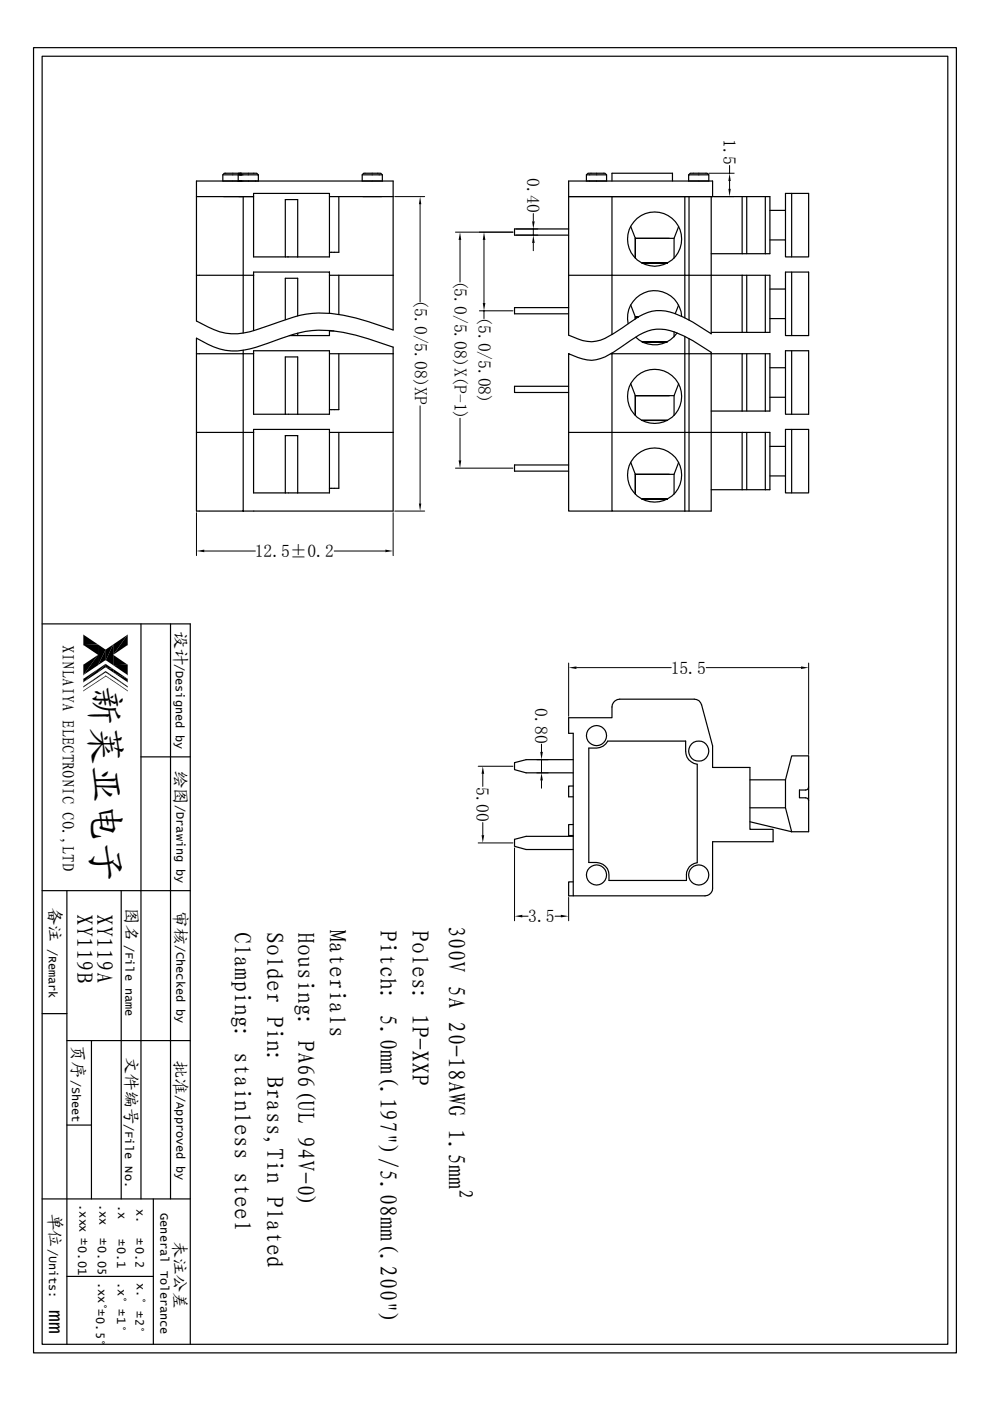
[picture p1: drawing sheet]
<svg xmlns="http://www.w3.org/2000/svg" width="210mm" height="297mm" viewBox="0 0 210 297" stroke-linecap="round" stroke-linejoin="round" font-family="sans-serif">
<g fill="none" stroke="#000" stroke-width=".25">
<path d="M7.1 10.1h195.7v276.7h-195.7zM8.9 11.9h192.1v273.1h-192.1zM41.7 38.4h41.7v31.6a53.3 53.3 0 0 0-13.3-3.6 21.9 21.9 0 0 0-10.6 1.7 38 38 0 0 1-9.1 2.7 11.3 11.3 0 0 1-6.3-1.5l-2.4-1.2zM47.2 37.1h7.6v1.3M50.8 36.7l-.3 .4v1.3M54.8 37.1l-.4-.4h-6.9l-.3 .4v1.3M76.8 38.4v-1.3l.3-.4h3.6l.4 .4v1.3M76.8 37.1h4.3M124.3 38.4v-1.3l.4-.4h3.6l.3 .4v1.3M124.3 37.1h4.3M129.8 38.4v-1.7h12.8v1.7M146 37.1l.3-.4h3.6l.4 .4v1.3"/>
<path d="M150.3 37.1h-4.3v1.3M41.7 41.7h12.1zM41.7 58.4h12.1M47.4 41.7h6.4M51.6 41.7v28.9M53.8 41h16v13.5h-16zM60.5 54.5v-12.2h2.6v12.2M69.8 41.7h13.6zM69.8 58.4h13.6M71.8 41.7v11.8h-2M71.8 58.4v8.3M77 41.7h3.9"/>
<path d="M120.6 41.7h42.6v12.1h-12.4M120.6 58.4h42.6v12.1h-12.4M120.6 48.5h-11.5v1.4h11.5M129.8 41.7v29.2M133.7 48l1 2.5v4.2v-4.2h8.2M134.7 50.5h7.2M136.1 55.8h5.4M143.9 48l-1 2.5v4.2M145.2 41.7v25.7M146.1 41.7v26.1M150.8 41.7v29.1a26.4 26.4 0 0 0-9.7-4.9 8.8 8.8 0 0 0-7.4 2.4 30.3 30.3 0 0 1-6.4 3.8 6.5 6.5 0 0 1-4.7-.2l-2-.8v-32.7h30.5v3.3M157.4 41.7v12.1"/>
<path d="M157.4 58.4v12.1M158.3 41.7v12.1M158.3 58.4v12.1M162.3 41.7v12.1M162.3 58.4v12.1M163.2 44.6h3.3v6.3M163.2 50.9h3.3M166.5 44.6v-3.6h1.4v13.5M167.9 41h3.5v13.5h-4.9v-3.6M167.9 57.7v13.4M41.7 71.7a14.3 14.3 0 0 0 8.7 2.7 23.5 23.5 0 0 0 6.5-1.6 35.6 35.6 0 0 1 9.3-2.7 28.1 28.1 0 0 1 11.9 1.7l5.3 1.8v34.8h-41.7zM41.7 75h12.1"/>
<path d="M51.6 74.2v34.2M53.8 74.4h16v13.4h-16zM63.1 67v-8h-2.6v8.8M63.1 70.6v.5M69.8 66.4v-8.7h-16v12.4M69.8 70.1v1h-8.5M69.8 75h13.6M69.8 70.2h1M71.8 75v11.9h-2M120.6 75h.1M120.6 65.2h-11.5v1.3h11.5M129.5 75h33.7v12.2h-12.4"/>
<path d="M129.8 74.9v33.5h15.4M133.7 64.7l1 2.5v.4v-.4h.6h-.6M136.1 72.5h5.4M142.9 70.3v1.1M143.6 70.6a5.7 5.7 0 0 1-8.8 .9M143.9 64.7l-.7 1.8M144.5 67a5.7 5.7 0 0 0-6.5-5.3 5.7 5.7 0 0 0-4.8 6.9M145.2 71.3v37.1M146.1 71.8v36.6M157.4 75v12.2M158.3 75v12.2M162.3 75v12.2"/>
<path d="M163.2 61.3h3.3v-3.6h4.9v13.4h-4.9v-3.6h-3.3M163.2 78h3.3v9.8h4.9v-13.4h-4.9v3.6M166.5 61.3v6.2M167.9 74.4v13.4M41.7 91.7h12.1M53.8 91h16v13.5h-16zM60.5 87.8v-12.1h2.6v12.1M69.8 91.7h13.6M71.8 91.7v11.8h-2M120.6 91.7v-16.7a10.2 10.2 0 0 0 5.8 1.3 12.8 12.8 0 0 0 5.5-2.9 17.4 17.4 0 0 1 6.4-3.5 10 10 0 0 1 6.6 1.3l2 1 3.9 2.5v33.7h-5.6M120.6 91.7v16.7h9.2M120.6 91.7h42.6v12.1h-12.4"/>
<path d="M120.6 81.9h-11.5v1.3h11.5M120.6 98.6h-11.5v1.3h11.5M133.7 81.4l1 2.5v4.2v-4.2M133.7 98l1 2.6v4.2v-4.2M136.1 89.1h5.4M141.9 83.9h-7.2h8.2M143.9 81.4l-1 2.5v4.2M143.9 98l-1 2.6v4.2M157.4 91.7v12.1M158.3 91.7v12.1M162.3 91.7v12.1M163.2 94.6h3.3v6.3"/>
<path d="M163.2 84.2h3.3M166.5 94.6v-3.6h4.9v13.5h-4.9v-3.6M167.9 91v13.5M60.5 104.5v-12.1h2.6v12.1M136.1 105.8h5.4M141.9 100.6h-7.2h8.2M163.2 100.9h3.3M8.9 132.3h31.4v152.7M29.9 132.3v121.9M36.2 132.3v121.9M120.6 152.2h9.2v-2.3a1.7 1.7 0 0 1 1.6-1.7h15.8a1.55 1.55 0 0 1 1.6 1.3l2.3 8.6v4.6h7.9v13.1h4.9v2.7h-12.8v9.8a1.61 1.61 0 0 1-1.6 1.6h-28v-34.4h-.9zM124.8 158.6a3.6 3.6 0 0 0 4.1-1.5h16.5a4.8 4.8 0 0 0 .6 4l1.2 .8 .6 .1v20.9a2.54 2.54 0 0 0-2.3 2.6v1.2h-16.4a3.2 3.2 0 0 0-1.3-3.5l-1.3-.3h-1.7z"/>
<path d="M29.9 160.5h10.4M121.5 174.8h-.9v2.4h.9M121.5 166.7h-.9v2.2h.9M121.5 177.3h-10l-2.4 .7v1.4l2.4 .7h10M121.5 161.1h-10l-2.4 .6v1.5l2.4 .7h10M159 174.2l8.9 2.1M159 171.3h7.5M159 165.3h7.5M166.5 171.3v-6l1.4-5h3.5v16h-3.5M166.5 171.3l1.4 5M171.4 166.8l-.2 .6-1.7 .1v1.6l1.7 .1 .2 .6M8.9 188.8h31.4"/>
<path d="M14.2 188.8v96.2M25.7 188.8v65.4M121.5 187h-.9v2.9h.9M8.9 214.9h5.3M14.2 238.5h5.2M14.2 220.6h26.1M19.4 220.6v33.6M8.9 254.2h31.4M32.5 254.2v30.8M14.2 270.6h18.3"/>
<circle cx="138.8" cy="50.7" r="5.8"/>
<circle cx="138.8" cy="84" r="5.7"/>
<circle cx="138.8" cy="100.7" r="5.7"/>
<circle cx="126.5" cy="156" r="2.14"/>
<circle cx="148.1" cy="159.2" r="2.12"/>
<circle cx="126.5" cy="185.5" r="2.14"/>
<circle cx="148.1" cy="185.5" r="2.14"/>
</g>
<g fill="none" stroke="#000" stroke-width=".21">
<path d="M150.3 36.7h5.4M154.7 35.1v1.6M154.7 38.4v1.6M83.7 41.7h6.3M89.1 43.3v20.7M96.6 49.2h12.2M97.5 50.9v8.9M102.6 50.9v13.3M109.4 49.9h4.6M109.4 48.5h4.6M113.1 45.3v1.6M113.1 48.5v1.4"/>
<path d="M113.1 51.5v1.7M151.4 41.7h4.3M101.6 65.9h7.2M102.6 65.9v1.6M89.1 86v20.8M96.6 99.3h12.2M97.5 88.7v8.9M41.7 108.7v9.1M43.3 116.8h10.8M70.9 116.8h10.8M83.4 108.7v9.1M83.7 108.4h6.3"/>
<path d="M17.7 134.6v2.2M22.4 137.7v2.3M27.1 134.6v2.2M17.7 140.9v2.2M27.1 140.9v2.2M114.8 157.8v1.6M120.6 140.6v11.3M122.2 141.5h20.1M149.7 141.5h20.1M171.4 140.6v19.4M101.4 162.5h7.4M101.4 178.7h7.4"/>
<path d="M102.4 164.1v2.6M102.4 174.4v2.7M109.1 179.8v15.4M113.8 163.9h2.4M113.8 161.1h2.4M114.8 161.1v2.8M114.8 165.5v1.6M110.7 194.3h1.3M117.7 194.3h1.2M120.6 190.3v4.9"/>
</g>
<g fill="#000">
<path d="M154.7 36.7l.2 1.7h-.5zM89.1 41.7l.2 1.6h-.5zM97.5 49.2l.3 1.7h-.6zM102.6 49.2l.3 1.7h-.5zM113.1 49.9l.3 1.6h-.6zM112.8 46.9h.6l-.3 1.6zM154.4 40h.5l-.2 1.7zM102.4 64.2h.5l-.3 1.7zM97.2 97.6h.6l-.3 1.7zM41.7 116.8l1.6-.3v.6zM81.7 116.5l1.7 .3-1.7 .3zM88.8 106.8h.5l-.2 1.6z"/>
<path d="M17.7 134.6l3.1 2-3.1 .2zM17.7 136.8l3.1-.2v2.2zM17.7 140.9l3.1-2.1-3.1 4.3zM20.8 138.8v2.2l-3.1 2.1zM20.8 136.6l1.6 1.1-1.6 3.3zM22.4 137.7v2.2l-1.6 1.1zM22.4 137.7l1.6-1.1-1.6 3.4zM24 136.6v4.4l-1.6-1zM24 136.6l3.1-2-3.1 4.2zM27.1 134.6v2.2l-3.1 2zM17.7 143.9v.7zM17.7 145.5v.2z"/>
<path d="M17.7 146.4v.1zM17.7 143.9l3.1-2.1-3.1 2.8zM17.7 144.6l3.1-2.8v.8zM17.7 145.5l3.1-2.1-3.1 2.3zM17.7 145.7l3.1-2.3v.3zM17.7 146.4l3.1-2.1-3.1 2.2zM17.7 146.5l3.1-2.2v.2zM20.8 141.8l1.6-1.1-1.6 1.9zM22.4 140.7v.8l-1.6 1.1zM20.8 143.4l1.6-1.1-1.6 1.4zM20.8 143.7l1.6-1.4v.3zM20.8 144.3l1.6-1-1.6 1.2z"/>
<path d="M20.8 144.5l1.6-1.2v.2zM22.4 140.8v.7zM22.4 142.3v.3zM22.4 143.2v.2zM22.4 140.7v.8zM22.4 143.3v.2zM22.4 143.2v.3zM22.4 140.8l1.6 1-1.6-.3zM22.4 141.5l1.6 .3v.8zM22.4 142.3l1.6 1.1-1.6-.8zM22.4 142.6l1.6 .8v.3zM22.4 143.2l1.6 1.1-1.6-.9z"/>
<path d="M22.4 143.4l1.6 .9v.2zM27.1 143.9v.7zM27.1 145.5v.2zM27.1 146.4v.1zM24 138.8l3.1 2.1-3.1 .1zM24 141l3.1-.1v2.2zM24 141.8l3.1 2.1-3.1-1.3zM24 142.6l3.1 1.3v.7zM24 143.4l3.1 2.1-3.1-1.8zM24 143.7l3.1 1.8v.2zM24 144.3l3.1 2.1-3.1-1.9zM24 144.5l3.1 1.9v.1z"/>
<path d="M114.6 159.4h.5l-.3 1.7zM120.6 141.5l1.6-.2v.5zM169.8 141.3l1.6 .2-1.6 .3zM102.4 162.5l.3 1.6h-.6zM102.1 177.1h.6l-.3 1.6zM114.8 163.9l.3 1.6h-.5zM109.1 194.3l1.6-.3v.5zM118.9 194l1.7 .3-1.7 .2z"/>
</g>
<text font-size="8.3" x="19.5" y="145.7" transform="rotate(90 19.5 145.7)">新莱亚电子</text>
<g font-size="5.1">
<text x="49.6" y="197.6" transform="rotate(90 49.6 197.6)">Clamping: stainless steel</text>
<text x="56.5" y="197.6" transform="rotate(90 56.5 197.6)">Solder Pin: Brass,Tin Plated</text>
<text x="63.1" y="197.6" transform="rotate(90 63.1 197.6)">Housing: PA66(UL 94V-0)</text>
<text x="69.8" y="197.2" transform="rotate(90 69.8 197.2)">Materials</text>
<text x="80.6" y="197.1" transform="rotate(90 80.6 197.1)">Pitch: 5.0mm(.197&quot;)/5.08mm(.200&quot;)</text>
<text x="87.3" y="197.1" transform="rotate(90 87.3 197.1)">Poles: 1P-XXP</text>
<text x="95" y="196.2" transform="rotate(90 95 196.2)">300V 5A 20-18AWG 1.5mm</text>
</g>
<g font-size="4.9">
<text x="16.2" y="193.8" transform="rotate(90 16.2 193.8)">XY119B</text>
<text x="20.5" y="193.8" transform="rotate(90 20.5 193.8)">XY119A</text>
</g>
<text font-size="4.2" x="97.3" y="252" transform="rotate(90 97.3 252)">2</text>
<text font-size="4.1" x="10.4" y="277.7" transform="rotate(90 10.4 277.7)">mm</text>
<g font-size="3.7">
<text x="153.4" y="29.4" transform="rotate(90 153.4 29.4)">1.5</text>
<text x="111.8" y="37.7" transform="rotate(90 111.8 37.7)">0.40</text>
<text x="96.4" y="59.3" transform="rotate(90 96.4 59.3)">(5.0/5.08)X(P-1)</text>
<text x="87.9" y="63.5" transform="rotate(90 87.9 63.5)">(5.0/5.08)XP</text>
<text x="101.5" y="67" transform="rotate(90 101.5 67)">(5.0/5.08)</text>
<text x="54" y="118.1">12.5±0.2</text>
<text x="142.2" y="142.9">15.5</text>
<text x="113.5" y="150.2" transform="rotate(90 113.5 150.2)">0.80</text>
<text x="101" y="166.8" transform="rotate(90 101 166.8)">5.00</text>
<text x="112" y="195.6">3.5</text>
</g>
<g font-size="3.6">
<text x="13.2" y="136.7" transform="rotate(90 13.2 136.7)">XINLAIYA ELECTRONIC CO.,LTD</text>
<text x="37" y="133.9" transform="rotate(90 37 133.9)">设计</text>
<text x="37" y="163.4" transform="rotate(90 37 163.4)">绘图</text>
<text x="10.3" y="192.5" transform="rotate(90 10.3 192.5)">备注</text>
<text x="26.6" y="192.6" transform="rotate(90 26.6 192.6)">图名</text>
<text x="37" y="193.2" transform="rotate(90 37 193.2)">审核</text>
<text x="15.3" y="221.5" transform="rotate(90 15.3 221.5)">页序</text>
<text x="26.5" y="224.1" transform="rotate(90 26.5 224.1)">文件编号</text>
<text x="37" y="224.9" transform="rotate(90 37 224.9)">批准</text>
<text x="10.4" y="257.3" transform="rotate(90 10.4 257.3)">单位</text>
<text x="36.8" y="263" transform="rotate(90 36.8 263)">未注公差</text>
</g>
<g font-size="2.5">
<text x="37.3" y="140.7" transform="rotate(90 37.3 140.7)">/Designed by</text>
<text x="37.4" y="170.6" transform="rotate(90 37.4 170.6)">/Drawing by</text>
<text x="10.3" y="201.2" transform="rotate(90 10.3 201.2)">/Remark</text>
<text x="26.6" y="200.3" transform="rotate(90 26.6 200.3)">/File name</text>
<text x="37.4" y="200.3" transform="rotate(90 37.4 200.3)">/Checked by</text>
<text x="15.3" y="229" transform="rotate(90 15.3 229)">/Sheet</text>
<text x="37.4" y="232.2" transform="rotate(90 37.4 232.2)">/Approved by</text>
<text x="26.5" y="238.3" transform="rotate(90 26.5 238.3)">/File No.</text>
<text x="16.9" y="255.3" transform="rotate(90 16.9 255.3)">.xxx ±0.01</text>
<text x="21.1" y="255.3" transform="rotate(90 21.1 255.3)">.xx</text>
<text x="25.1" y="255.5" transform="rotate(90 25.1 255.5)">.x</text>
<text x="29" y="256.2" transform="rotate(90 29 256.2)">x.</text>
<text x="34" y="257.2" transform="rotate(90 34 257.2)">General Tolerance</text>
<text x="21.3" y="262.5" transform="rotate(90 21.3 262.5)">±0.05</text>
<text x="25.2" y="262.6" transform="rotate(90 25.2 262.6)">±0.1</text>
<text x="29" y="262.6" transform="rotate(90 29 262.6)">±0.2</text>
<text x="10.4" y="264.8" transform="rotate(90 10.4 264.8)">/Units:</text>
<text x="20.8" y="271.8" transform="rotate(90 20.8 271.8)">.xx°±0.5°</text>
<text x="25" y="271.8" transform="rotate(90 25 271.8)">.x° ±1°</text>
<text x="29" y="272.1" transform="rotate(90 29 272.1)">x.° ±2°</text>
</g>
</svg>
